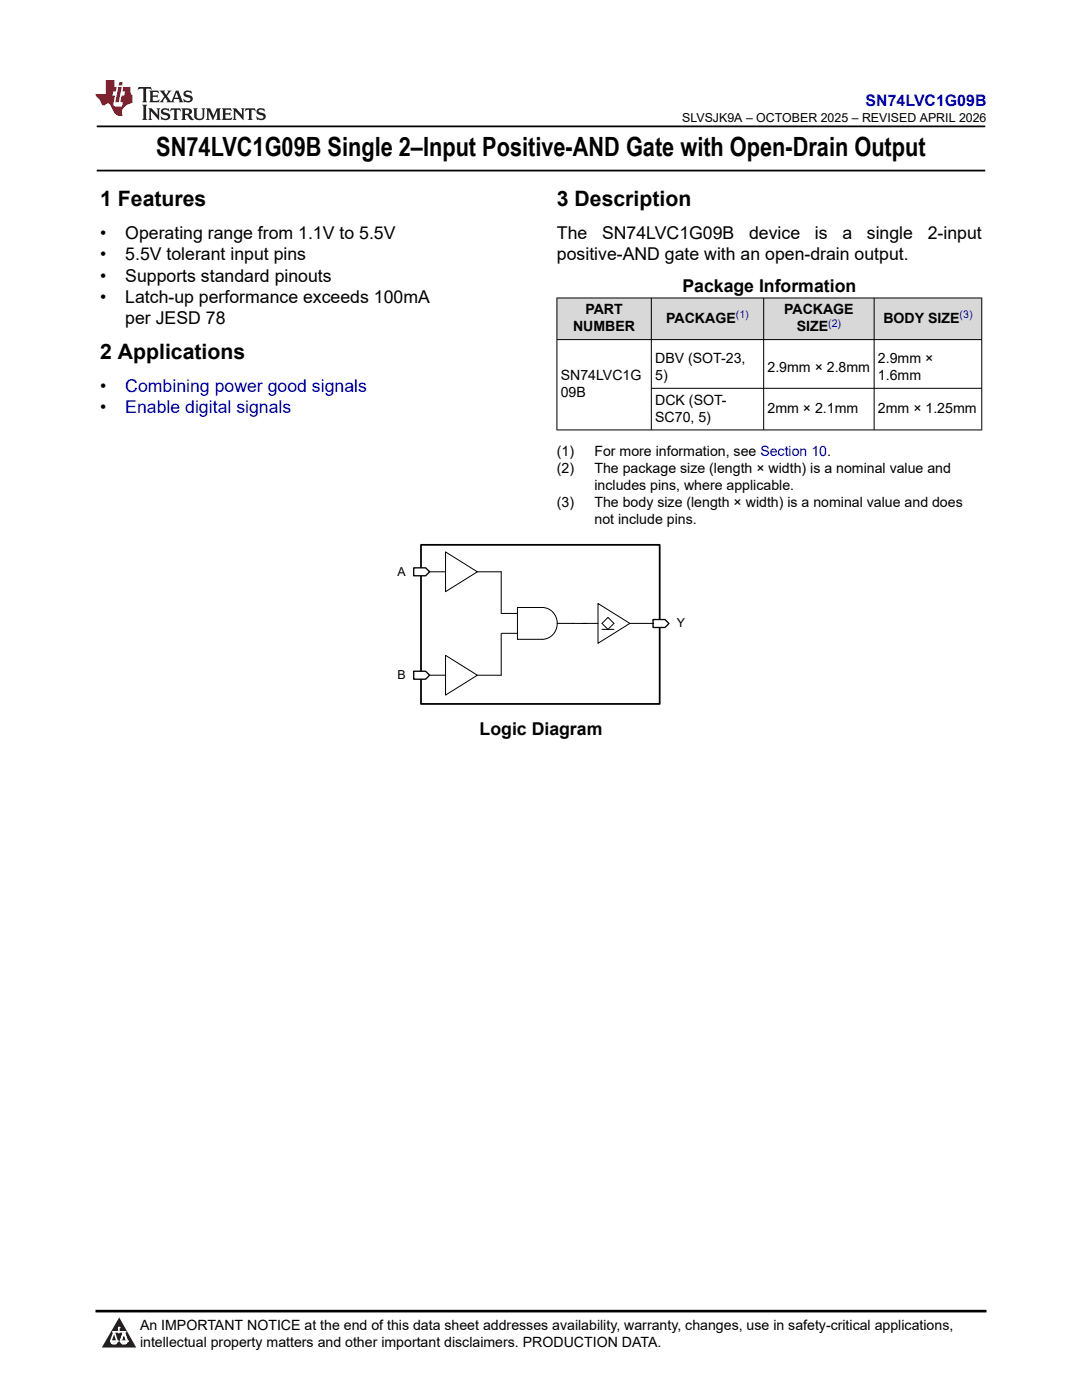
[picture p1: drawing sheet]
<svg xmlns="http://www.w3.org/2000/svg" width="216mm" height="279mm" viewBox="0 0 216 279" stroke-linecap="round" stroke-linejoin="round" font-family="sans-serif">
<path d="M19.3 25.2h177.3M19.3 34h177.3" fill="none" stroke="#000" stroke-width=".35"/>
<g fill="#d8d8d8">
<path d="M111.1 59.5h84.8v8.3h-84.8z" fill-rule="evenodd"/>
<path d="M111.2 59.5h18.7v8.2h-18.7z" fill-rule="evenodd"/>
<path d="M130 59.5h22.3v8.2h-22.3z" fill-rule="evenodd"/>
<path d="M152.4 59.5h22v8.2h-22z" fill-rule="evenodd"/>
<path d="M174.5 59.5h21.3v8.2h-21.3z" fill-rule="evenodd"/>
</g>
<path d="M111.1 59.5h84.9M111.1 59.4v26.5M130 59.4v26.5M152.4 59.4v26.5M174.4 59.4v26.5M195.9 59.4v26.5M111.1 67.8h84.9M130 77.5h66M111.1 85.8h84.9" fill="none" stroke="#000" stroke-width=".2"/>
<path d="M84 108.7h47.6v31.8h-47.6z" fill-rule="evenodd" fill="#fff"/>
<path d="M84 108.7h47.6v31.8h-47.6z" fill="none" stroke="#000" stroke-width=".35"/>
<path d="M82.6 113.3h2.3l.8 .8-.8 .8h-2.3z" fill-rule="evenodd" fill="#fff"/>
<path d="M82.6 113.3h2.3l.8 .8-.8 .8h-2.3z" fill="none" stroke="#000" stroke-width=".26"/>
<path d="M130.3 123.6h2.4l.8 .8-.8 .8h-2.4z" fill-rule="evenodd" fill="#fff"/>
<path d="M130.3 123.6h2.4l.8 .8-.8 .8h-2.4z" fill="none" stroke="#000" stroke-width=".26"/>
<path d="M85.7 114.1h3.2M88.9 110.1l6.4 4-6.4 4zM95.3 114.1h4.7M114.2 124.4h2.9" fill="none" stroke="#000" stroke-width=".2"/>
<path d="M82.6 134h2.3l.8 .8-.8 .7h-2.3z" fill-rule="evenodd" fill="#fff"/>
<path d="M82.6 134h2.3l.8 .8-.8 .7h-2.3z" fill="none" stroke="#000" stroke-width=".26"/>
<g fill="none" stroke="#000" stroke-width=".2">
<path d="M100 114.1v8.4M85.7 134.8h3.2M88.9 130.8l6.4 4-6.4 3.9zM100 126.4v8.4h-4.7M100.1 122.4h3.2M100.1 126.4h3.2M103.3 121.2h4.9a3.2 3.2 0 0 1 3 3.2 3.2 3.2 0 0 1-3 3.2h-4.9zM111.2 124.4h3.2M116.2 124.4h3.1M119.3 120.4l6.4 4-6.4 4zM120.1 125.6h2.4M121.3 123.2l1.2 1.2-1.2 1.2-1.2-1.2z"/>
<path d="M125.7 124.4h4.7"/>
</g>
<path d="M0 0h215.9v23.8h-215.9z" fill-rule="evenodd" fill="#fff"/>
<path d="M27.7 17.4l-.2 .6 .5-.3h.6v.2v2.1l-.2 .4h1l-.2-.4v-2.1v-.2h.5l.5 .3-.1-.6zM29.8 18.1l.2 .4v1.5l-.2 .4h1.9l.1-.6a1.08 1.08 0 0 1-1.3 .2v-.7h.6l.4 .2v-.6l-.4 .2h-.6v-.6l.2-.1a1 1 0 0 1 1 .2l-.1-.5zM31.8 18.1l1 1.1-1 1.2h.9l-.2-.2 .4-.7 .5 .7-.2 .2h1.6l-.2-.2 .1-.4h1l.1 .4-.1 .2h.9l-.2-.3-.8-2h-.5l-1 2.2-.8-1.1 .9-1.1h-.8l.2 .2-.5 .7-.3-.7 .1-.2zM35.2 18.5l.4 1h-.8zM36.8 18.2a.65 .65 0 0 0-.2 .8 .65 .65 0 0 0 .6 .4l.7 .2 .1 .2a.79 .79 0 0 1-.7 .4 .79 .79 0 0 1-.7-.5l.1 .7 .2-.1a.93 .93 0 0 0 1.1 .1 .93 .93 0 0 0 .4-1 1.46 1.46 0 0 0-1.2-.6l-.1-.3a1.09 1.09 0 0 1 1.2 .2l-.2-.6-.1 .1-.6-.2zM28.4 20.9l.2 .4v2.3l-.2 .3h1l-.2-.3v-2.3l.2-.4zM29.6 21.6l.2 .4v1.6l-.2 .3h.8l-.3-.3v-1.4l1.7 1.8v-2l.2-.4h-.8l.2 .2 .1 1.1-1.2-1.3zM32.3 21.8a.65 .65 0 0 0-.2 .7 .65 .65 0 0 0 .7 .4l.6 .2 .1 .2a.79 .79 0 0 1-.7 .4 .79 .79 0 0 1-.7-.5l.1 .7 .2-.1a.93 .93 0 0 0 1.1 .1 .93 .93 0 0 0 .4-.9 1.46 1.46 0 0 0-1.2-.6l-.1-.4a1.09 1.09 0 0 1 1.2 .2l-.2-.6-.1 .1-.6-.1zM34.1 21.6l-.1 .7a.63 .63 0 0 1 .7-.4l.1 1.7-.3 .3h1l-.2-.3v-1.7a.66 .66 0 0 1 .8 .4l-.1-.7zM36.2 21.6l.2 .4v1.6l-.2 .3h.9l-.2-.2v-.7h.5l.1 .2a.79 .79 0 0 0 1.2 .6l-1-.9a.61 .61 0 0 0 .6-.6 .61 .61 0 0 0-.5-.6zM36.9 21.9h.2a.47 .47 0 0 1 .5 .1 .47 .47 0 0 1 .1 .5l-.2 .2h-.6zM38.5 21.6l.2 .2a2.27 2.27 0 0 0 .4 2 1.04 1.04 0 0 0 1.7-.7v-1.3l.2-.2h-.8l.2 .4v1.1a.6 .6 0 0 1-.6 .6 .6 .6 0 0 1-.6-.6v-1.1l.3-.4zM41.1 21.6l.2 .4v1.6l-.2 .3h.7l-.2-.3v-1.5l.9 1.9 .8-1.9v1.5l-.2 .3h1l-.3-.3v-1.6l.3-.4h-.8l-.7 1.5-.7-1.5zM44.3 21.6l.2 .4v1.6l-.2 .3h1.9l.1-.5a1.09 1.09 0 0 1-1.3 .1v-.6h.6l.4 .1v-.6l-.4 .2h-.6v-.6l.2-.1a1.01 1.01 0 0 1 1 .3l-.1-.6zM46.4 21.6l.3 .4v1.6l-.3 .3h.8l-.2-.3v-1.4l1.6 1.8v-2l.2-.4h-.7l.2 .2v1.1l-1.2-1.3zM49 21.6l-.1 .7a.63 .63 0 0 1 .8-.4v1.7l-.3 .3h1l-.2-.3v-1.7a.66 .66 0 0 1 .8 .4l-.1-.7zM51.4 21.8a.65 .65 0 0 0-.2 .7 .65 .65 0 0 0 .6 .4l.6 .2 .2 .2a.79 .79 0 0 1-.8 .4 .79 .79 0 0 1-.6-.5l.1 .7 .2-.1a.93 .93 0 0 0 1 .1 .93 .93 0 0 0 .5-.9 1.46 1.46 0 0 0-1.3-.6l-.1-.4a1.09 1.09 0 0 1 1.3 .2l-.2-.6-.2 .1-.5-.1z" fill="#231f20"/>
<path d="M21.1 16v2.8h-2.1l.1 .3 .9 1a.95 .95 0 0 0 .9 .9 .59 .59 0 0 1 .6-.4 .59 .59 0 0 1 .5 .4l.4 .8a1.59 1.59 0 0 0 2.1 1.3 1.61 1.61 0 0 1 1-2.2l1-.4-.1-1.5a1.59 1.59 0 0 1-.4-1.6h-1.4l-.2 .9h.5l-.1 .8h-.5l-.2 1v.2l.4 .1-.2 .9h-.6a.73 .73 0 0 1-1.1-.7l.3-1.5h-.5l.2-.8h.5l.2-.9h-.5v-1.4zM23.6 17.4l-.6 3h.7l.6-3zM23.8 16.4l-.1 .7h.7l.1-.7z" fill="#ed1c24"/>
<path d="M0 261.4h215.9v18h-215.9z" fill-rule="evenodd" fill="#fff"/>
<path d="M23.8 262.9l3.4 6h-6.9z" fill="#231f20"/>
<path d="M22.1 267.7h1.3l-.4 .5h-.3a.55 .55 0 0 1-.6-.5z" fill-rule="evenodd" fill="#fff"/>
<path d="M22.1 267.7h1.3l-.4 .5h-.3a.55 .55 0 0 1-.6-.5z" fill="none" stroke="#231f20" stroke-width=".34"/>
<path d="M22.1 267.7h1.3l-.4 .5h-.5zM23.7 265.9h.1M23.7 264.9v1z" fill="none" stroke="#fff" stroke-width=".34"/>
<circle cx="23.7" cy="264.9" r=".17" fill="#fff"/>
<path d="M22.6 265.8h.1M22.6 265.8h2.3z" fill="none" stroke="#fff" stroke-width=".34"/>
<circle cx="24.9" cy="265.8" r=".17" fill="#fff"/>
<path d="M24 267.7h.1" fill="none" stroke="#fff" stroke-width=".34"/>
<path d="M24.7 265.8l-.7 1.9z" fill="#fff"/>
<path d="M24.7 265.8l-.7 1.9z" fill="none" stroke="#fff" stroke-width=".34"/>
<path d="M24.7 265.8l.7 1.9z" fill="#fff"/>
<path d="M24.7 265.8l.7 1.9zM25.3 267.7h.1" fill="none" stroke="#fff" stroke-width=".34"/>
<circle cx="22.1" cy="267.7" r=".17" fill="#fff"/>
<path d="M22.8 265.8l-.7 1.9zM22.8 265.8l.6 1.9z" fill="none" stroke="#fff" stroke-width=".34"/>
<circle cx="23.4" cy="267.7" r=".17" fill="#fff"/>
<path d="M24.1 267.7h1.3a.65 .65 0 0 1-.6 .5 .65 .65 0 0 1-.7-.5z" fill-rule="evenodd" fill="#fff"/>
<path d="M24.1 267.7h1.3a.65 .65 0 0 1-.6 .5 .65 .65 0 0 1-.7-.5z" fill="none" stroke="#231f20" stroke-width=".34"/>
<path d="M24 267.7h.1M24.1 267.7h1.3l-.4 .5h-.5z" fill="none" stroke="#fff" stroke-width=".34"/>
<circle cx="25.4" cy="267.7" r=".17" fill="#fff"/>
<path d="M19 261.7h177.8" fill="none" stroke="#000" stroke-width=".53"/>
<text font-size="5.3" x="31.2" y="31.2">SN74LVC1G09B Single 2–Input Positive-AND Gate with Open-Drain Output</text>
<g font-size="4.2">
<text x="20" y="41.2">1 Features</text>
<text x="111.1" y="41.2">3 Description</text>
<text x="20" y="71.6">2 Applications</text>
</g>
<g font-size="3.5">
<text x="20" y="47.7">•</text>
<text x="25" y="47.7">Operating range from 1.1V to 5.5V</text>
<text x="111.1" y="47.7">The</text>
<text x="120.1" y="47.7">SN74LVC1G09B</text>
<text x="149.5" y="47.7">device</text>
<text x="162.6" y="47.7">is</text>
<text x="168.1" y="47.7">a</text>
<text x="173" y="47.7">single</text>
<text x="185.1" y="47.7">2-input</text>
<text x="20" y="52">•</text>
<text x="25" y="52">5.5V tolerant input pins</text>
<text x="111.1" y="52">positive-AND gate with an open-drain output.</text>
<text x="20" y="56.2">•</text>
<text x="25" y="56.2">Supports standard pinouts</text>
<text x="136.2" y="58.3">Package Information</text>
<text x="20" y="60.4">•</text>
<text x="25" y="60.4">Latch-up performance exceeds 100mA</text>
<text x="25" y="64.7">per JESD 78</text>
<text x="20" y="78.2">•</text>
<text x="20" y="82.4">•</text>
<text x="95.7" y="146.7">Logic Diagram</text>
</g>
<g font-size="3.5" fill="#00f">
<text x="25" y="78.2">Combining power good signals</text>
<text x="25" y="82.4">Enable digital signals</text>
</g>
<text font-size="3.2" fill="#00f" x="172.7" y="21.1">SN74LVC1G09B</text>
<g font-size="2.8">
<text x="116.8" y="62.7">PART</text>
<text x="132.9" y="64.4">PACKAGE</text>
<text x="156.5" y="62.7">PACKAGE</text>
<text x="176.3" y="64.4">BODY SIZE</text>
<text x="114.4" y="66.1">NUMBER</text>
<text x="159" y="66.1">SIZE</text>
<text x="111.9" y="75.9">SN74LVC1G</text>
<text x="130.7" y="72.5">DBV (SOT-23,</text>
<text x="130.7" y="75.8">5)</text>
<text x="153.1" y="74.2">2.9mm × 2.8mm</text>
<text x="175.2" y="72.5">2.9mm ×</text>
<text x="175.2" y="75.8">1.6mm</text>
<text x="111.9" y="79.3">09B</text>
<text x="130.7" y="80.8">DCK (SOT-</text>
<text x="153.1" y="82.5">2mm × 2.1mm</text>
<text x="175.2" y="82.5">2mm × 1.25mm</text>
<text x="130.7" y="84.2">SC70, 5)</text>
<text x="111.1" y="91">(1)</text>
<text x="111.1" y="94.3">(2)</text>
<text x="118.6" y="91">For more information, see Section 10.</text>
<text x="118.6" y="94.3">The package size (length × width) is a nominal value and</text>
<text x="111.1" y="101.1">(3)</text>
<text x="118.6" y="97.7">includes pins, where applicable.</text>
<text x="118.6" y="101.1">The body size (length × width) is a nominal value and does</text>
<text x="118.6" y="104.5">not include pins.</text>
<text x="27.9" y="265.5">An IMPORTANT NOTICE at the end of this data sheet addresses availability, warranty, changes, use in safety-critical applications,</text>
<text x="27.9" y="268.9">intellectual property matters and other important disclaimers. PRODUCTION DATA.</text>
</g>
<g font-size="2.5">
<text x="136.1" y="24.3">SLVSJK9A – OCTOBER 2025 – REVISED APRIL 2026</text>
<text x="79.3" y="114.9">A</text>
<text x="135.1" y="125.2">Y</text>
<text x="79.3" y="135.5">B</text>
</g>
<g font-size="2.1" fill="#00f">
<text x="146.8" y="63.5">(1)</text>
<text x="165.2" y="65.2">(2)</text>
<text x="191.5" y="63.5">(3)</text>
</g>
</svg>
